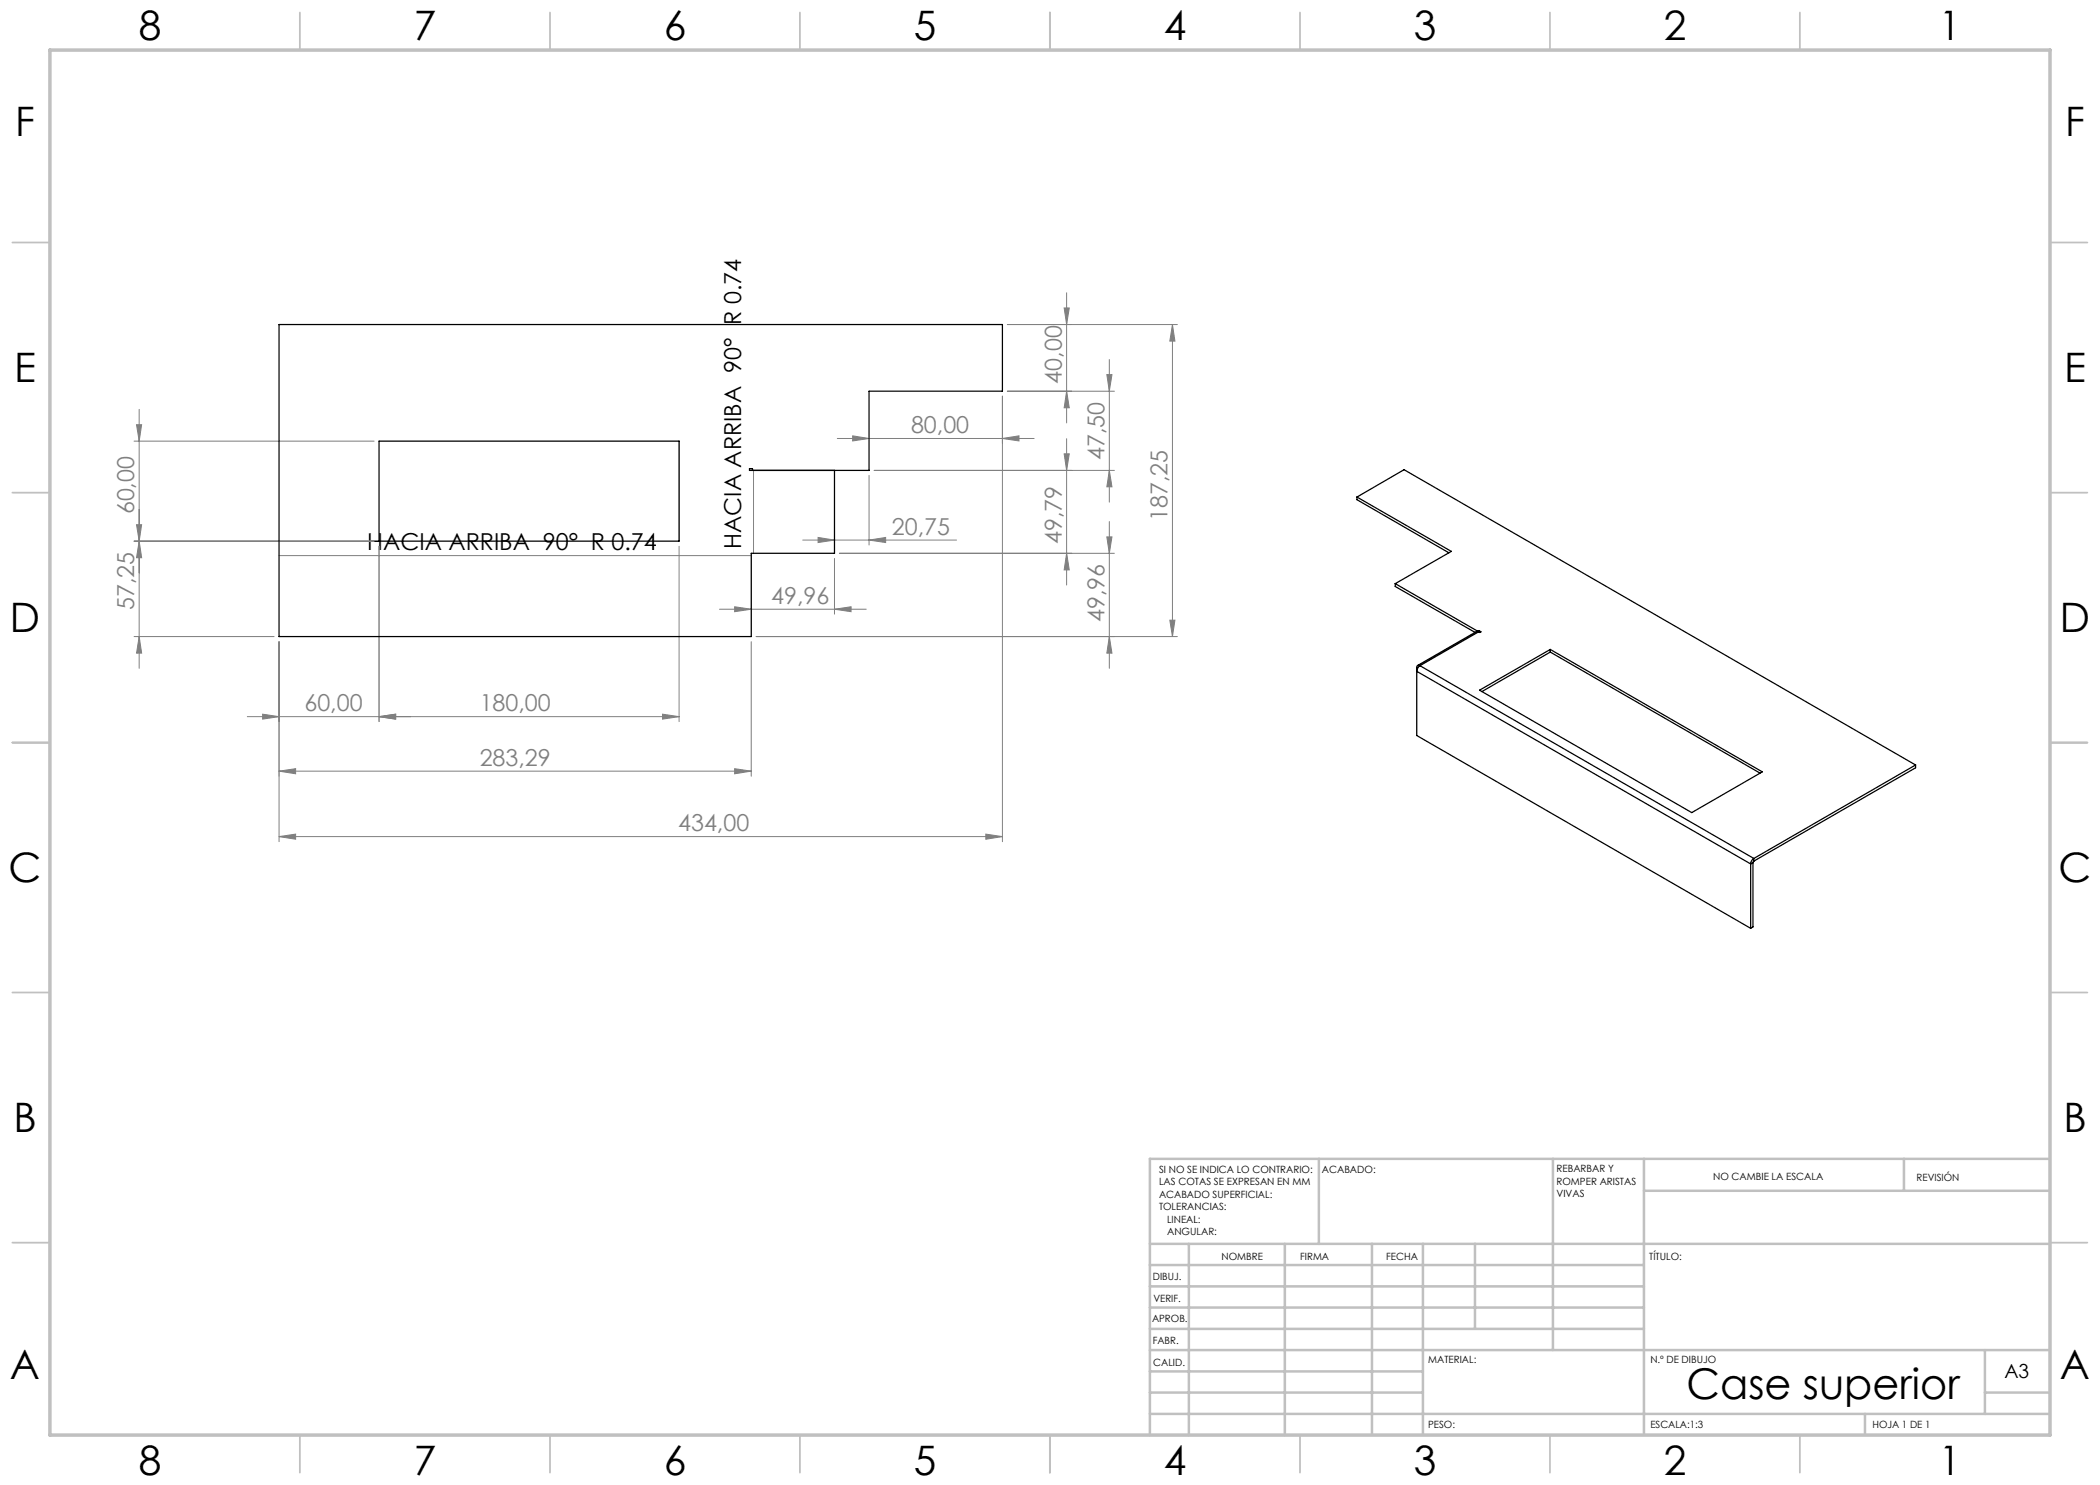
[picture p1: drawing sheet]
<svg xmlns="http://www.w3.org/2000/svg" width="420mm" height="297mm" viewBox="0 0 420 297" stroke-linecap="round" stroke-linejoin="round" font-family="sans-serif">
<g fill="none" stroke="#808080" stroke-width=".2">
<path d="M213.3 58.6v26M200.5 79.2v89.1M201.5 64.9h34M201.5 78.2h21.4M212.8 61.6h1.1l-.6 3.3zM213.3 78.2l.6 3.4h-1.1zM221.4 74.9h1l-.5 3.3zM221.9 71.9v28.5M234.5 64.9v62.4M234.5 64.9l.5 3.3h-1zM26.8 88.2h48M27.3 84.9h1l-.5 3.3z"/>
<path d="M27.8 81.9v51.8M150.7 94.1v16.6M167.5 87.7h39.3M170.5 87.2l3.3 .5-3.3 .5zM173.8 95.1v13.9M174.8 94.1h48.1M200.5 87.7l3.3-.5v1zM212.8 90.8h1.1l-.6 3.3zM213.3 87.7v29.3M221.9 94.1l.5 3.3h-1zM26.8 108.2h48M27.3 104.9h1l-.5 3.3z"/>
<path d="M27.8 108.2l.5 3.3h-1zM55.8 111.1h94.4M75.8 109.3v35M135.8 109.3v35M160.5 108h30.8M163.6 107.5l3.3 .5-3.3 .5zM166.9 111.7v11.1M167.9 110.7h55M173.8 108l3.3-.5v1zM213.3 110.7l.6 3.3h-1.1zM221.4 107.4h1l-.5 3.3zM221.9 104.3v29.4"/>
<path d="M26.8 127.3h28M27.8 127.3l.5 3.3h-1zM55.8 128.3v40M143.9 121.8h29.3M146.9 121.4l3.3 .4-3.3 .5zM150.2 128.3v27M151.2 127.3h84.3M166.9 121.8l3.3-.4v.9zM221.9 127.3l.5 3.3h-1zM234 124h1l-.5 3.3zM49.5 143.3h86.3M52.5 142.8l3.3 .5-3.3 .5z"/>
<path d="M55.8 154.2l3.3-.5v1.1zM55.8 154.2h94.4M75.8 143.3l3.3-.5v1zM132.5 142.8l3.3 .5-3.3 .5zM146.9 153.7l3.3 .5-3.3 .6zM55.8 167.3l3.3-.5v1zM55.8 167.3h144.7M197.2 166.8l3.3 .5-3.3 .5z"/>
</g>
<g fill="none" stroke="#c0c0c0" stroke-width=".35">
<path d="M60 2.5v7.5M110 2.5v7.5M160 2.5v7.5M210 2.5v7.5M260 2.5v7.5M310 2.5v7.5M360 2.5v7.5M2.5 48.5h7.5M410 48.5h7.5M2.5 98.5h7.5M410 98.5h7.5M2.5 148.5h7.5"/>
<path d="M410 148.5h7.5M2.5 198.5h7.5M410 198.5h7.5M2.5 248.5h7.5M410 248.5h7.5M60 287v7.5M110 287v7.5M160 287v7.5M210 287v7.5M260 287v7.5M310 287v7.5M360 287v7.5"/>
</g>
<g fill="none" stroke="#c0c0c0" stroke-width=".5">
<path d="M263.8 231.8v17M310.6 231.8v38.2M328.8 231.8v55.2M328.8 238.2h81.2M380.8 231.8v6.4M410 231.8h-180v55.2M230 248.8h180M230 257.3h98.8M230 253h98.8M237.8 248.8v38.2M257 248.8v38.2M274.4 248.8v38.2"/>
<path d="M284.6 248.8v38.2M295 248.8v17M230 265.8h98.8M230 261.5h98.8M230 278.5h54.6M230 274.3h54.6M230 270h180M397 278.5h13M397 270v12.8M230 282.8h180M373 282.8v4.2"/>
</g>
<path d="M10 10h400v277h-400z" fill="none" stroke="#c0c0c0" stroke-width=".7"/>
<g fill="#808080">
<path d="M146.9 121.4l3.3 .4-3.3 .5zM166.9 121.8l3.3-.4v.9z"/>
<path d="M55.8 167.3l3.3-.5v1zM197.2 166.8l3.3 .5-3.3 .5z"/>
<path d="M170.5 87.2l3.3 .5-3.3 .5zM200.5 87.7l3.3-.5v1zM75.8 143.3l3.3-.5v1zM132.5 142.8l3.3 .5-3.3 .5z"/>
<path d="M146.9 153.7l3.3 .5-3.3 .6zM55.8 154.2l3.3-.5v1.1zM173.8 108l3.3-.5v1zM163.6 107.5l3.3 .5-3.3 .5zM75.8 143.3l3.3-.5v1zM52.5 142.8l3.3 .5-3.3 .5z"/>
<path d="M221.9 94.1l.5 3.3h-1zM221.4 74.9h1l-.5 3.3zM213.3 78.2l.6 3.4h-1.1zM212.8 61.6h1.1l-.6 3.3zM213.3 110.7l.6 3.3h-1.1zM212.8 90.8h1.1l-.6 3.3zM221.9 127.3l.5 3.3h-1zM221.4 107.4h1l-.5 3.3z"/>
<path d="M234.5 64.9l.5 3.3h-1zM234 124h1l-.5 3.3zM27.3 104.9h1l-.5 3.3zM27.8 127.3l.5 3.3h-1zM27.3 84.9h1l-.5 3.3zM27.8 108.2l.5 3.3h-1z"/>
</g>
<g fill="none" stroke="#000" stroke-width=".25">
<path d="M75.8 88.2h60v20h-60zM150.5 94.1v-.4h-.6v.4h23.9v-15.9h26.7v-13.3h-144.7v62.4h94.4v-16.6h16.7v-16.6M271.4 99.4l9.4-5.5 102.3 59.1M271.4 99.4l18.9 10.9-11.3 6.4M271.4 99.4v.5l18.4 10.7M279 116.7l16.6 9.6M279 116.7v.6l16 9.2M283.4 133.5v13.6l66.7 38.6M283.4 133.5l.1 .1M284 133.1a1.41 1.41 0 0 0-.6 1.2l66.7 38.5M284 133.1h-.5l-.1 .4M284 133.1l66.8 38.6"/>
<path d="M295.6 126.3h.1M295.7 126.4l-.4-.1-11.8 6.8M295.7 126.4l-11.7 6.7M295.8 126.1l.4 .3-.2 .1-.3-.1M295.8 126.1l-.2 .2M295.8 126.1v.3M295.9 138l14.2-8.1 42.4 24.5-14.2 8.1zM310.1 129.9v.5M310.1 130.4l41.9 24.2M310.1 130.4l-13.7 7.9M383.1 153l-32.3 18.7M383.1 153v.6l-32.3 18.6"/>
<path d="M350.1 172.8v12.9M350.6 172.5l-.5 .3M350.6 172.5v12.9l-.5 .3M350.8 171.7a1.28 1.28 0 0 0-.7 1.1M350.8 172.2l-.2 .3M350.8 171.7v.5"/>
</g>
<text font-size="8.5" x="337.3" y="279.7">Case superior</text>
<g font-size="8.1">
<text x="27.8" y="8">8</text>
<text x="82.8" y="8">7</text>
<text x="132.8" y="8">6</text>
<text x="182.8" y="8">5</text>
<text x="232.8" y="8">4</text>
<text x="282.8" y="8">3</text>
<text x="332.8" y="8">2</text>
<text x="387.8" y="8">1</text>
<text x="3" y="27.2">F</text>
<text x="413" y="27.2">F</text>
<text x="2.8" y="76.5">E</text>
<text x="412.8" y="76.5">E</text>
<text x="2" y="126.5">D</text>
<text x="412" y="126.5">D</text>
<text x="1.7" y="176.5">C</text>
<text x="411.7" y="176.5">C</text>
<text x="2.7" y="226.5">B</text>
<text x="412.7" y="226.5">B</text>
<text x="2" y="275.7">A</text>
<text x="412" y="275.7">A</text>
<text x="27.8" y="295">8</text>
<text x="82.8" y="295">7</text>
<text x="132.8" y="295">6</text>
<text x="182.8" y="295">5</text>
<text x="232.8" y="295">4</text>
<text x="282.8" y="295">3</text>
<text x="332.8" y="295">2</text>
<text x="387.8" y="295">1</text>
</g>
<g font-size="4.7" fill="#808080">
<text x="212.3" y="76.7" transform="rotate(-90 212.3 76.7)">40,00</text>
<text x="182.2" y="86.7">80,00</text>
<text x="220.9" y="92" transform="rotate(-90 220.9 92)">47,50</text>
<text x="26.8" y="102.9" transform="rotate(-90 26.8 102.9)">60,00</text>
<text x="178.4" y="107">20,75</text>
<text x="233.5" y="104.2" transform="rotate(-90 233.5 104.2)">187,25</text>
<text x="212.3" y="108.8" transform="rotate(-90 212.3 108.8)">49,79</text>
<text x="26.8" y="122" transform="rotate(-90 26.8 122)">57,25</text>
<text x="154.2" y="120.8">49,96</text>
<text x="220.9" y="124.4" transform="rotate(-90 220.9 124.4)">49,96</text>
<text x="60.9" y="142.3">60,00</text>
<text x="95.9" y="142.3">180,00</text>
<text x="95.9" y="153.2">283,29</text>
<text x="135.6" y="166.3">434,00</text>
</g>
<g font-size="4.7">
<text x="73.4" y="110.1">HACIA ARRIBA 90° R 0.74</text>
<text x="148.2" y="109.7" transform="rotate(-90 148.2 109.7)">HACIA ARRIBA 90° R 0.74</text>
</g>
<text font-size="3.9" x="400.9" y="275.5">A3</text>
<g font-size="2">
<text x="231.8" y="234.6">SI NO SE INDICA LO CONTRARIO:</text>
<text x="231.8" y="237.1">LAS COTAS SE EXPRESAN EN MM</text>
<text x="231.8" y="239.6">ACABADO SUPERFICIAL:</text>
<text x="264.4" y="234.6">ACABADO:</text>
<text x="311.3" y="234.5">REBARBAR Y</text>
<text x="311.3" y="237">ROMPER ARISTAS</text>
<text x="311.3" y="239.5">VIVAS</text>
<text x="342.6" y="236">NO CAMBIE LA ESCALA</text>
<text x="383.3" y="236.2">REVISIÓN</text>
<text x="231.8" y="242.1">TOLERANCIAS:</text>
<text x="233.4" y="244.6">LINEAL:</text>
<text x="233.4" y="247.1">ANGULAR:</text>
<text x="244.3" y="252">NOMBRE</text>
<text x="260" y="251.9">FIRMA</text>
<text x="277.2" y="251.9">FECHA</text>
<text x="329.9" y="251.9">TÍTULO:</text>
<text x="230.6" y="256.1">DIBUJ.</text>
<text x="230.7" y="260.3">VERIF.</text>
<text x="230.4" y="264.4">APROB.</text>
<text x="230.5" y="268.8">FABR.</text>
<text x="230.7" y="273.1">CALID.</text>
<text x="285.6" y="272.5">MATERIAL:</text>
<text x="330.1" y="272.5">N.º DE DIBUJO</text>
<text x="285.6" y="285.5">PESO:</text>
<text x="330.1" y="285.6">ESCALA:1:3</text>
<text x="374.5" y="285.6">HOJA 1 DE 1</text>
</g>
</svg>
